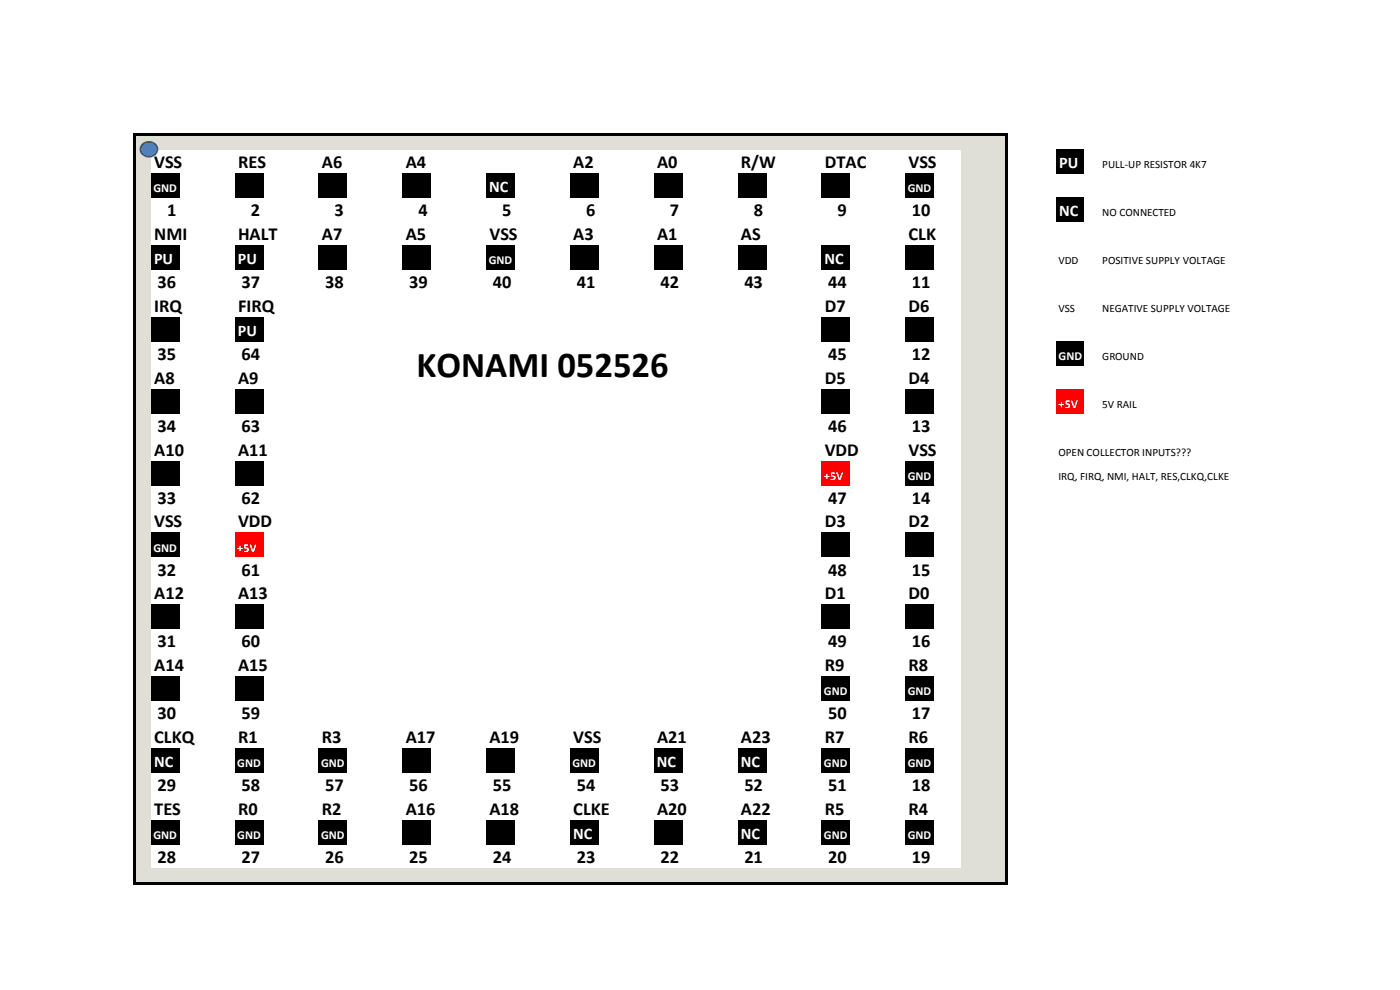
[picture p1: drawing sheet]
<svg xmlns="http://www.w3.org/2000/svg" width="297mm" height="210mm" viewBox="0 0 297 210" stroke-linecap="round" stroke-linejoin="round" font-family="sans-serif">
<g fill="#dfded7">
<path d="M28.5 28.5h185v3.3h-185z"/>
<path d="M28.5 31.7h3.6v5.2h-3.6z"/>
<path d="M204 31.7h9.5v5.2h-9.5z"/>
</g>
<path d="M224.1 31.7h5.8v5.2h-5.8z" fill="#000"/>
<path d="M28.5 36.8h3.6v5.2h-3.6z" fill="#dfded7"/>
<path d="M32.1 36.8h6v5.2h-6zM49.9 36.8h5.9v5.2h-5.9zM67.6 36.8h6v5.2h-6zM85.4 36.8h6v5.2h-6zM103.2 36.8h6v5.2h-6zM121 36.8h6v5.2h-6zM138.8 36.8h5.9v5.2h-5.9zM156.5 36.8h6v5.2h-6zM174.3 36.8h6v5.2h-6zM192.1 36.8h6v5.2h-6z" fill="#000"/>
<g fill="#dfded7">
<path d="M204 36.8h9.5v5.2h-9.5z"/>
<path d="M28.5 41.9h3.6v5.1h-3.6z"/>
<path d="M204 41.9h9.5v5.1h-9.5z"/>
</g>
<path d="M224.1 41.9h5.8v5.1h-5.8z" fill="#000"/>
<g fill="#dfded7">
<path d="M28.5 47h3.6v5.1h-3.6z"/>
<path d="M204 47h9.5v5.1h-9.5z"/>
<path d="M28.5 52.1h3.6v5.1h-3.6z"/>
</g>
<path d="M32.1 52.1h6v5.1h-6zM49.9 52.1h5.9v5.1h-5.9zM67.6 52.1h6v5.1h-6zM85.4 52.1h6v5.1h-6zM103.2 52.1h6v5.1h-6zM121 52.1h6v5.1h-6zM138.8 52.1h5.9v5.1h-5.9zM156.5 52.1h6v5.1h-6zM174.3 52.1h6v5.1h-6zM192.1 52.1h6v5.1h-6z" fill="#000"/>
<g fill="#dfded7">
<path d="M204 52.1h9.5v5.1h-9.5z"/>
<path d="M28.5 57.1h3.6v10.3h-3.6z"/>
<path d="M204 57.1h9.5v10.3h-9.5z"/>
<path d="M28.5 67.3h3.6v5.1h-3.6z"/>
</g>
<path d="M32.1 67.3h6v5.1h-6zM49.9 67.3h5.9v5.1h-5.9zM174.3 67.3h6v5.1h-6zM192.1 67.3h6v5.1h-6z" fill="#000"/>
<g fill="#dfded7">
<path d="M204 67.3h9.5v5.1h-9.5z"/>
<path d="M28.5 72.4h3.6v5.1h-3.6z"/>
<path d="M204 72.4h9.5v5.1h-9.5z"/>
</g>
<path d="M224.1 72.4h5.8v5.1h-5.8z" fill="#000"/>
<g fill="#dfded7">
<path d="M28.5 77.5h3.6v5.1h-3.6z"/>
<path d="M204 77.5h9.5v5.1h-9.5z"/>
<path d="M28.5 82.5h3.6v5.2h-3.6z"/>
</g>
<path d="M32.1 82.5h6v5.2h-6zM49.9 82.5h5.9v5.2h-5.9zM174.3 82.5h6v5.2h-6zM192.1 82.5h6v5.2h-6z" fill="#000"/>
<path d="M204 82.5h9.5v5.2h-9.5z" fill="#dfded7"/>
<path d="M224.1 82.5h5.8v5.2h-5.8z" fill="#f00"/>
<g fill="#dfded7">
<path d="M28.5 87.6h3.6v10.2h-3.6z"/>
<path d="M204 87.6h9.5v10.2h-9.5z"/>
<path d="M28.5 97.8h3.6v5.1h-3.6z"/>
</g>
<path d="M32.1 97.8h6v5.1h-6zM49.9 97.8h5.9v5.1h-5.9z" fill="#000"/>
<path d="M174.3 97.8h6v5.1h-6z" fill="#f00"/>
<path d="M192.1 97.8h6v5.1h-6z" fill="#000"/>
<g fill="#dfded7">
<path d="M204 97.8h9.5v5.1h-9.5z"/>
<path d="M28.5 102.9h3.6v10.2h-3.6z"/>
<path d="M204 102.9h9.5v10.2h-9.5z"/>
<path d="M28.5 113h3.6v5.2h-3.6z"/>
</g>
<path d="M32.1 113h6v5.2h-6z" fill="#000"/>
<path d="M49.9 113h5.9v5.2h-5.9z" fill="#f00"/>
<path d="M174.3 113h6v5.2h-6zM192.1 113h6v5.2h-6z" fill="#000"/>
<g fill="#dfded7">
<path d="M204 113h9.5v5.2h-9.5z"/>
<path d="M28.5 118.1h3.6v10.2h-3.6z"/>
<path d="M204 118.1h9.5v10.2h-9.5z"/>
<path d="M28.5 128.3h3.6v5.1h-3.6z"/>
</g>
<path d="M32.1 128.3h6v5.1h-6zM49.9 128.3h5.9v5.1h-5.9zM174.3 128.3h6v5.1h-6zM192.1 128.3h6v5.1h-6z" fill="#000"/>
<g fill="#dfded7">
<path d="M204 128.3h9.5v5.1h-9.5z"/>
<path d="M28.5 133.3h3.6v10.3h-3.6z"/>
<path d="M204 133.3h9.5v10.3h-9.5z"/>
<path d="M28.5 143.5h3.6v5.1h-3.6z"/>
</g>
<path d="M32.1 143.5h6v5.1h-6zM49.9 143.5h5.9v5.1h-5.9zM174.3 143.5h6v5.1h-6zM192.1 143.5h6v5.1h-6z" fill="#000"/>
<g fill="#dfded7">
<path d="M204 143.5h9.5v5.1h-9.5z"/>
<path d="M28.5 148.6h3.6v10.2h-3.6z"/>
<path d="M204 148.6h9.5v10.2h-9.5z"/>
<path d="M28.5 158.7h3.6v5.2h-3.6z"/>
</g>
<path d="M32.1 158.7h6v5.2h-6zM49.9 158.7h5.9v5.2h-5.9zM67.6 158.7h6v5.2h-6zM85.4 158.7h6v5.2h-6zM103.2 158.7h6v5.2h-6zM121 158.7h6v5.2h-6zM138.8 158.7h5.9v5.2h-5.9zM156.5 158.7h6v5.2h-6zM174.3 158.7h6v5.2h-6zM192.1 158.7h6v5.2h-6z" fill="#000"/>
<g fill="#dfded7">
<path d="M204 158.7h9.5v5.2h-9.5z"/>
<path d="M28.5 163.8h3.6v10.2h-3.6z"/>
<path d="M204 163.8h9.5v10.2h-9.5z"/>
<path d="M28.5 174h3.6v5.1h-3.6z"/>
</g>
<path d="M32.1 174h6v5.1h-6zM49.9 174h5.9v5.1h-5.9zM67.6 174h6v5.1h-6zM85.4 174h6v5.1h-6zM103.2 174h6v5.1h-6zM121 174h6v5.1h-6zM138.8 174h5.9v5.1h-5.9zM156.5 174h6v5.1h-6zM174.3 174h6v5.1h-6zM192.1 174h6v5.1h-6z" fill="#000"/>
<g fill="#dfded7">
<path d="M204 174h9.5v5.1h-9.5z"/>
<path d="M28.5 179.1h3.6v5.1h-3.6z"/>
<path d="M204 179.1h9.5v5.1h-9.5z"/>
<path d="M28.5 184.1h185v3.3h-185z"/>
</g>
<path d="M28.2 28.2h.7v159.5h-.7zM28.9 28.2h184.9v.7h-184.9zM213.1 28.9h.7v158.8h-.7zM28.9 187.1h184.9v.6h-184.9z" fill="#000"/>
<path d="M30.3 30.6a1.71 1.71 0 0 1 2.2-.3 1.71 1.71 0 0 1 .6 2.1 1.79 1.79 0 0 1-2.1 .7 1.79 1.79 0 0 1-1.1-1.8z" fill-rule="evenodd" fill="#4f81bd"/>
<path d="M30.2 30.4a1.95 1.95 0 0 1 2.4-.3 1.95 1.95 0 0 1 .8 2.3 2.08 2.08 0 0 1-3.6 0 1.6 1.6 0 0 1 .4-2zM30.5 30.7l-.4 .5v.7l.2 .5 .4 .4 .6 .2h.6l.6-.2 .4-.4 .2-.5v-.5l-.2-.5-.4-.3-.6-.2h-.6z" fill="#385d8a"/>
<text font-size="7.7" x="88.4" y="80">KONAMI 052526</text>
<g font-size="3.9">
<text x="32.7" y="35.7">VSS</text>
<text x="50.5" y="35.7">RES</text>
<text x="68.3" y="35.7">A6</text>
<text x="86.1" y="35.7">A4</text>
<text x="121.6" y="35.7">A2</text>
<text x="139.4" y="35.7">A0</text>
<text x="157.2" y="35.7">R/W</text>
<text x="175" y="35.7">DTAC</text>
<text x="192.7" y="35.7">VSS</text>
<text x="35.4" y="45.9">1</text>
<text x="53.2" y="45.9">2</text>
<text x="71" y="45.9">3</text>
<text x="88.8" y="45.9">4</text>
<text x="106.6" y="45.9">5</text>
<text x="124.3" y="45.9">6</text>
<text x="142.1" y="45.9">7</text>
<text x="159.9" y="45.9">8</text>
<text x="177.7" y="45.9">9</text>
<text x="193.5" y="45.9">10</text>
<text x="32.7" y="50.9">NMI</text>
<text x="50.5" y="50.9">HALT</text>
<text x="68.3" y="50.9">A7</text>
<text x="86.1" y="50.9">A5</text>
<text x="103.8" y="50.9">VSS</text>
<text x="121.6" y="50.9">A3</text>
<text x="139.4" y="50.9">A1</text>
<text x="157.2" y="50.9">AS</text>
<text x="192.7" y="50.9">CLK</text>
<text x="33.4" y="61.1">36</text>
<text x="51.2" y="61.1">37</text>
<text x="69" y="61.1">38</text>
<text x="86.8" y="61.1">39</text>
<text x="104.6" y="61.1">40</text>
<text x="122.3" y="61.1">41</text>
<text x="140.1" y="61.1">42</text>
<text x="157.9" y="61.1">43</text>
<text x="175.7" y="61.1">44</text>
<text x="193.5" y="61.1">11</text>
<text x="32.7" y="66.2">IRQ</text>
<text x="50.5" y="66.2">FIRQ</text>
<text x="175" y="66.2">D7</text>
<text x="192.7" y="66.2">D6</text>
<text x="33.4" y="76.4">35</text>
<text x="51.2" y="76.4">64</text>
<text x="175.7" y="76.4">45</text>
<text x="193.5" y="76.4">12</text>
<text x="32.7" y="81.4">A8</text>
<text x="50.5" y="81.4">A9</text>
<text x="175" y="81.4">D5</text>
<text x="192.7" y="81.4">D4</text>
<text x="33.4" y="91.6">34</text>
<text x="51.2" y="91.6">63</text>
<text x="175.7" y="91.6">46</text>
<text x="193.5" y="91.6">13</text>
<text x="32.7" y="96.6">A10</text>
<text x="50.5" y="96.6">A11</text>
<text x="175" y="96.6">VDD</text>
<text x="192.7" y="96.6">VSS</text>
<text x="33.4" y="106.8">33</text>
<text x="51.2" y="106.8">62</text>
<text x="175.7" y="106.8">47</text>
<text x="193.5" y="106.8">14</text>
<text x="32.7" y="111.9">VSS</text>
<text x="50.5" y="111.9">VDD</text>
<text x="175" y="111.9">D3</text>
<text x="192.7" y="111.9">D2</text>
<text x="33.4" y="122.1">32</text>
<text x="51.2" y="122.1">61</text>
<text x="175.7" y="122.1">48</text>
<text x="193.5" y="122.1">15</text>
<text x="32.7" y="127.1">A12</text>
<text x="50.5" y="127.1">A13</text>
<text x="175" y="127.1">D1</text>
<text x="192.7" y="127.1">D0</text>
<text x="33.4" y="137.3">31</text>
<text x="51.2" y="137.3">60</text>
<text x="175.7" y="137.3">49</text>
<text x="193.5" y="137.3">16</text>
<text x="32.7" y="142.4">A14</text>
<text x="50.5" y="142.4">A15</text>
<text x="175" y="142.4">R9</text>
<text x="192.7" y="142.4">R8</text>
<text x="33.4" y="152.6">30</text>
<text x="51.2" y="152.6">59</text>
<text x="175.7" y="152.6">50</text>
<text x="193.5" y="152.6">17</text>
<text x="32.7" y="157.6">CLKQ</text>
<text x="50.5" y="157.6">R1</text>
<text x="68.3" y="157.6">R3</text>
<text x="86.1" y="157.6">A17</text>
<text x="103.8" y="157.6">A19</text>
<text x="121.6" y="157.6">VSS</text>
<text x="139.4" y="157.6">A21</text>
<text x="157.2" y="157.6">A23</text>
<text x="175" y="157.6">R7</text>
<text x="192.7" y="157.6">R6</text>
<text x="33.4" y="167.8">29</text>
<text x="51.2" y="167.8">58</text>
<text x="69" y="167.8">57</text>
<text x="86.8" y="167.8">56</text>
<text x="104.6" y="167.8">55</text>
<text x="122.3" y="167.8">54</text>
<text x="140.1" y="167.8">53</text>
<text x="157.9" y="167.8">52</text>
<text x="175.7" y="167.8">51</text>
<text x="193.5" y="167.8">18</text>
<text x="32.7" y="172.8">TES</text>
<text x="50.5" y="172.8">R0</text>
<text x="68.3" y="172.8">R2</text>
<text x="86.1" y="172.8">A16</text>
<text x="103.8" y="172.8">A18</text>
<text x="121.6" y="172.8">CLKE</text>
<text x="139.4" y="172.8">A20</text>
<text x="157.2" y="172.8">A22</text>
<text x="175" y="172.8">R5</text>
<text x="192.7" y="172.8">R4</text>
<text x="33.4" y="183">28</text>
<text x="51.2" y="183">27</text>
<text x="69" y="183">26</text>
<text x="86.8" y="183">25</text>
<text x="104.6" y="183">24</text>
<text x="122.3" y="183">23</text>
<text x="140.1" y="183">22</text>
<text x="157.9" y="183">21</text>
<text x="175.7" y="183">20</text>
<text x="193.5" y="183">19</text>
</g>
<g font-size="3.4" fill="#fff">
<text x="224.7" y="35.7">PU</text>
<text x="103.8" y="40.8">NC</text>
<text x="224.7" y="45.9">NC</text>
<text x="32.7" y="56">PU</text>
<text x="50.5" y="56">PU</text>
<text x="174.9" y="56">NC</text>
<text x="50.5" y="71.3">PU</text>
<text x="32.7" y="162.7">NC</text>
<text x="139.4" y="162.7">NC</text>
<text x="157.1" y="162.7">NC</text>
<text x="121.6" y="178">NC</text>
<text x="157.1" y="178">NC</text>
</g>
<g font-size="2.6" fill="#fff">
<text x="32.6" y="40.8">GND</text>
<text x="192.6" y="40.8">GND</text>
<text x="103.7" y="56">GND</text>
<text x="224.6" y="76.4">GND</text>
<text x="224.6" y="86.5">+5V</text>
<text x="174.8" y="101.8">+5V</text>
<text x="192.6" y="101.8">GND</text>
<text x="32.6" y="117">GND</text>
<text x="50.3" y="117">+5V</text>
<text x="174.8" y="147.5">GND</text>
<text x="192.6" y="147.5">GND</text>
<text x="50.3" y="162.7">GND</text>
<text x="68.1" y="162.7">GND</text>
<text x="121.5" y="162.7">GND</text>
<text x="174.8" y="162.7">GND</text>
<text x="192.6" y="162.7">GND</text>
<text x="32.6" y="178">GND</text>
<text x="50.3" y="178">GND</text>
<text x="68.1" y="178">GND</text>
<text x="174.8" y="178">GND</text>
<text x="192.6" y="178">GND</text>
</g>
<g font-size="2.4">
<text x="233.8" y="35.7">PULL-UP RESISTOR 4K7</text>
<text x="233.8" y="45.9">NO CONNECTED</text>
<text x="224.5" y="56">VDD</text>
<text x="233.8" y="56">POSITIVE SUPPLY VOLTAGE</text>
<text x="224.5" y="66.2">VSS</text>
<text x="233.8" y="66.2">NEGATIVE SUPPLY VOLTAGE</text>
<text x="233.8" y="76.4">GROUND</text>
<text x="233.8" y="86.5">5V RAIL</text>
<text x="224.5" y="96.7">OPEN COLLECTOR INPUTS???</text>
<text x="224.5" y="101.8">IRQ, FIRQ, NMI, HALT, RES,CLKQ,CLKE</text>
</g>
</svg>
